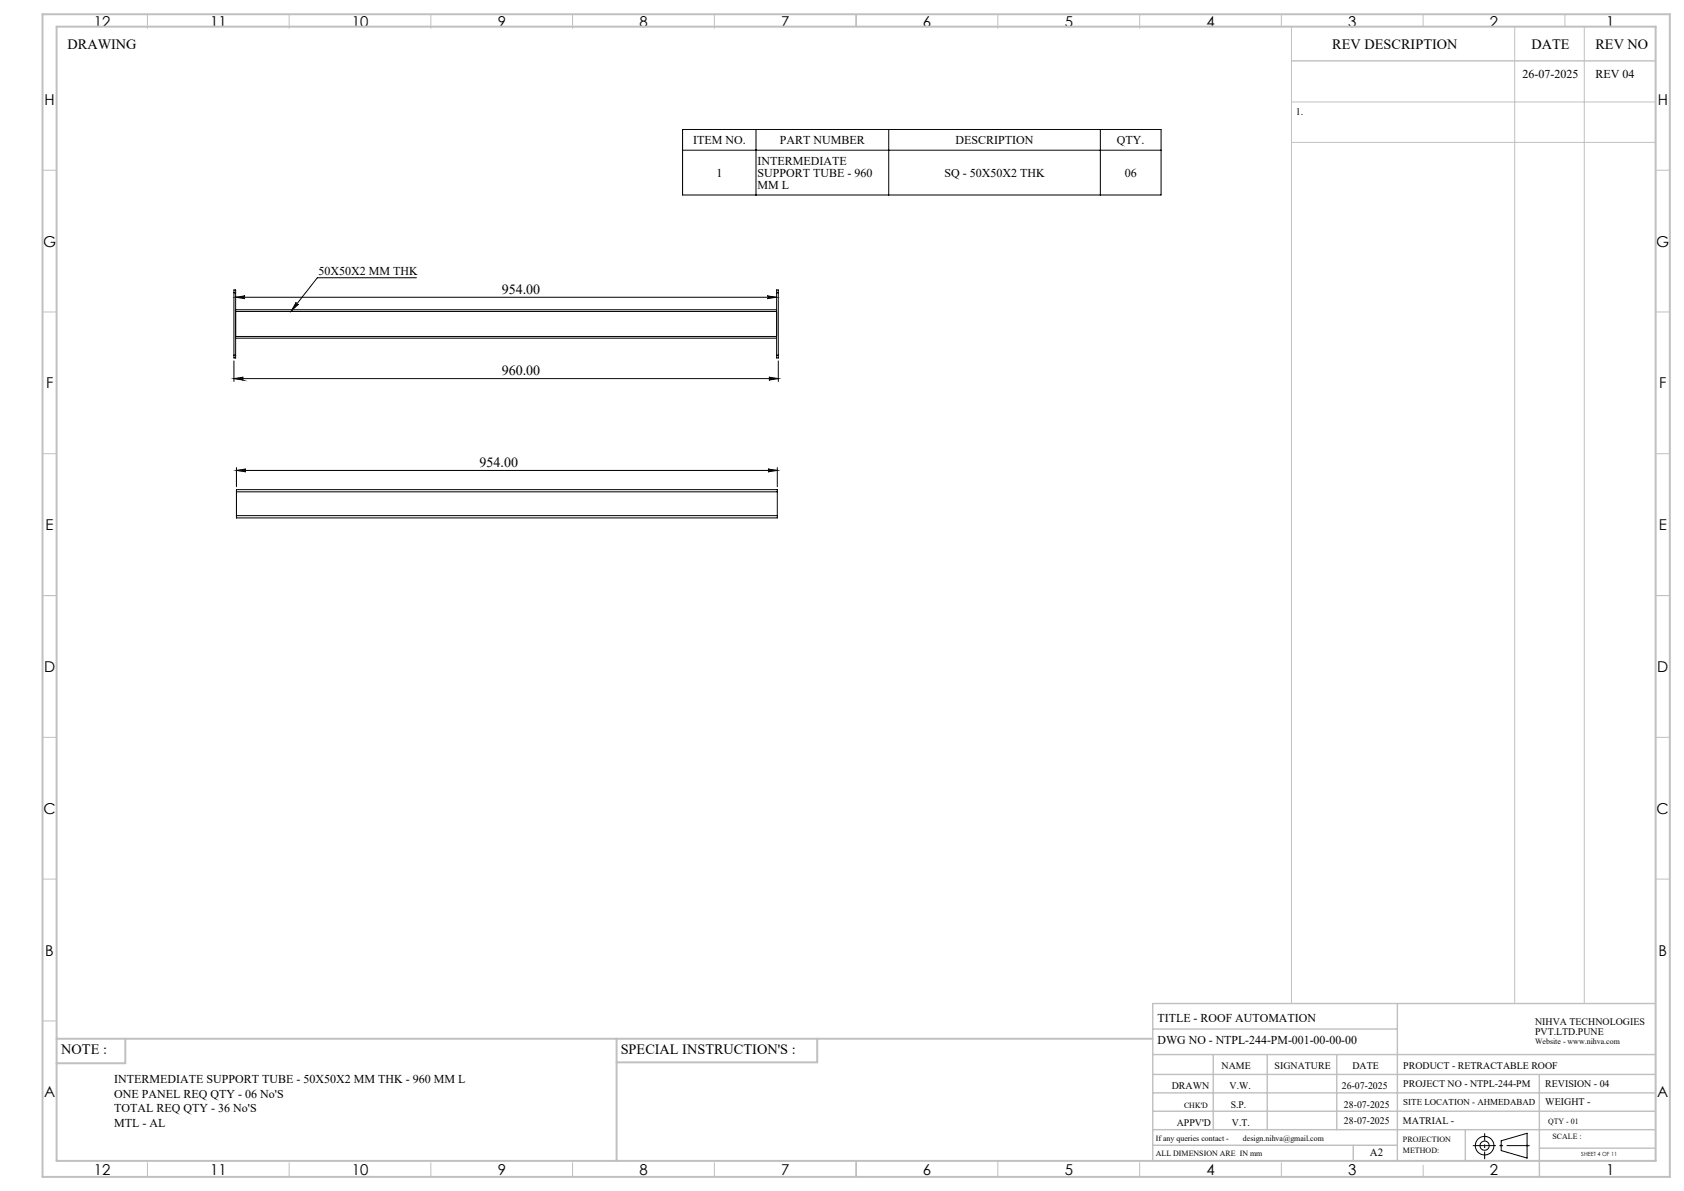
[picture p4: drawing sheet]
<svg xmlns="http://www.w3.org/2000/svg" width="594mm" height="420mm" viewBox="0 0 594 420" stroke-linecap="round" stroke-linejoin="round" font-family="sans-serif">
<g fill="none" stroke="#000" stroke-width=".35">
<path d="M240.8 45.7h168.7v23.1h-168.7zM240.8 53h168.7M266.7 45.7v23.1M313.5 45.7v23.1M388.1 45.7v23.1M146.9 97.9h-35l-9.1 11.7M82.5 103.2v-.9h.6v.9M82.5 103.2h.6M82.5 103.2v22.1M83.1 104.8h190.8M83.1 104.8l3.3-.5a.49 .49 0 0 0-.4 .5 .49 .49 0 0 0 .4 .5zM83.1 103.2v22.1"/>
<path d="M83.1 109.2h190.8M83.1 109.8h190.8M83.1 118.7h190.8M83.1 119.3h190.8M104.5 106.6a.52 .52 0 0 0 .1 .7 .52 .52 0 0 0 .7 0l-2.5 2.3zM270.6 104.3l3.3 .5-3.3 .5a.49 .49 0 0 0 .5-.5 .49 .49 0 0 0-.5-.5zM273.9 103.2v-.9h.6v.9M273.9 103.2h.6M273.9 103.2v22.1M274.5 103.2v22.1M82.5 127.3v7.2M82.5 133.5h192"/>
<path d="M82.5 133.5l3.3-.5a.51 .51 0 0 0-.4 .5 .51 .51 0 0 0 .4 .5zM82.5 125.3v.9h.6v-.9M82.5 125.3h.6M271.2 133l3.3 .5-3.3 .5a.51 .51 0 0 0 .5-.5 .51 .51 0 0 0-.5-.5zM273.9 125.3v.9h.6v-.9M273.9 125.3h.6M274.5 127.3v7.2M83.4 165.9l3.3-.5a.49 .49 0 0 0-.5 .5 .49 .49 0 0 0 .5 .5zM83.4 173.4v-.7h190.8v.7M83.4 173.4h190.8M83.4 164.9v6.7M83.4 173.4v8.4"/>
<path d="M83.4 165.9h190.8M270.9 165.4l3.3 .5-3.3 .5a.49 .49 0 0 0 .5-.5 .49 .49 0 0 0-.5-.5zM274.2 164.9v6.7M274.2 173.4v8.4M83.4 181.8v.9h190.8v-.9M83.4 181.8h190.8M529.5 402.3l9.2-2.7v8.8l-9.2-2.7z"/>
<circle cx="523.7" cy="404" r="1.62"/>
<circle cx="523.7" cy="404" r="3.3"/>
</g>
<g fill="none" stroke="#c0c0c0" stroke-width=".35">
<path d="M52 5v5M102 5v5M152 5v5M202 5v5M252 5v5M302 5v4.4M352 5v5M402 5v5M452 5v4.4M455.5 9.4v344.5M502 5v4.4M534.3 9.4v344.5"/>
<path d="M552 5v4.4M558.8 9.4v344.5M455.5 36h128.5M455.5 50.2h128.5M15 60h5M584 60h5M15 110h5M584 110h5M15 160h5M584 160h5M15 210h5M584 210h5"/>
<path d="M15 260h5M584 260h5M15 310h5M584 310h5M15 360h5M52 410v5M102 410v5M152 410v5M202 410v5M252 410v5M302 409.4v5.6M352 409.4v5.6"/>
<path d="M402 410v5M452 410v5M502 410.9v4.1M529 404h1M529.2 403.7l.7 .7M529.5 403.5v1M529.9 403.7l-.7 .7M538.1 404h1.1M538.3 403.7l.7 .7M538.7 403.5v1M539 403.7l-.7 .7"/>
</g>
<path d="M519.5 404h20.1" fill="none" stroke="#000" stroke-width=".35" stroke-dasharray="15.2 1.3 1.3 1.3" stroke-dashoffset="7.1" stroke-linecap="butt"/>
<path d="M523.7 408.8v-9.2" fill="none" stroke="#000" stroke-width=".35" stroke-dasharray="15.2 1.3 1.3 1.3" stroke-dashoffset="12.6" stroke-linecap="butt"/>
<g fill="none" stroke="#c0c0c0" stroke-width=".5">
<path d="M455.5 21.5h128.5M492.9 353.9v55.5M584 353.9h-177.4v55.5M406.6 371.9h177.4M406.6 378.9h177.4M406.6 362.9h86.3M428 371.9v26.5M447 371.9v26.5M471.5 371.9v26.5M543 378.9v36.1M406.6 391.9h177.4M406.6 385.4h177.4"/>
<path d="M406.6 398.4h177.4M516.9 398.4v11M406.6 403.9h86.3M477.3 403.9v5.5M543 404.9h41"/>
</g>
<path d="M15 5h574v410h-574zM20 9.4h564v400h-564zM20 366.3h386.6M44.2 366.3v8.6h-24.2M217.5 366.3v43.1M288.3 366.3v8.3h-70.8" fill="none" stroke="#c0c0c0" stroke-width=".7"/>
<g fill="#000">
<path d="M104.5 106.6a.52 .52 0 0 0 .1 .7 .52 .52 0 0 0 .7 0l-2.5 2.3z"/>
<path d="M82.5 133.5l3.3-.5a.51 .51 0 0 0-.4 .5 .51 .51 0 0 0 .4 .5zM271.2 133l3.3 .5-3.3 .5a.51 .51 0 0 0 .5-.5 .51 .51 0 0 0-.5-.5zM83.1 104.8l3.3-.5a.49 .49 0 0 0-.4 .5 .49 .49 0 0 0 .4 .5zM270.6 104.3l3.3 .5-3.3 .5a.49 .49 0 0 0 .5-.5 .49 .49 0 0 0-.5-.5z"/>
<path d="M270.9 165.4l3.3 .5-3.3 .5a.49 .49 0 0 0 .5-.5 .49 .49 0 0 0-.5-.5zM83.4 165.9l3.3-.5a.49 .49 0 0 0-.5 .5 .49 .49 0 0 0 .5 .5z"/>
</g>
<g font-size="5.3">
<text x="33.1" y="9.5">12</text>
<text x="74.1" y="9.5">11</text>
<text x="124.1" y="9.5">10</text>
<text x="175.6" y="9.5">9</text>
<text x="225.6" y="9.5">8</text>
<text x="275.6" y="9.5">7</text>
<text x="325.6" y="9.5">6</text>
<text x="375.6" y="9.5">5</text>
<text x="425.6" y="9.5">4</text>
<text x="475.6" y="9.5">3</text>
<text x="525.6" y="9.5">2</text>
<text x="566.6" y="9.5">1</text>
<text x="15.7" y="37">H</text>
<text x="584.7" y="37">H</text>
<text x="15.2" y="87">G</text>
<text x="584.2" y="87">G</text>
<text x="16.2" y="137">F</text>
<text x="585.2" y="137">F</text>
<text x="16.1" y="187">E</text>
<text x="585.1" y="187">E</text>
<text x="15.5" y="237">D</text>
<text x="584.5" y="237">D</text>
<text x="15.4" y="287">C</text>
<text x="584.4" y="287">C</text>
<text x="16" y="337.1">B</text>
<text x="585" y="337.1">B</text>
<text x="15.5" y="387">A</text>
<text x="584.5" y="387">A</text>
<text x="33.1" y="414.5">12</text>
<text x="74.1" y="414.5">11</text>
<text x="124.1" y="414.5">10</text>
<text x="175.6" y="414.5">9</text>
<text x="225.6" y="414.5">8</text>
<text x="275.6" y="414.5">7</text>
<text x="325.6" y="414.5">6</text>
<text x="375.6" y="414.5">5</text>
<text x="425.6" y="414.5">4</text>
<text x="475.6" y="414.5">3</text>
<text x="525.6" y="414.5">2</text>
<text x="566.6" y="414.5">1</text>
</g>
<g font-size="5">
<text x="23.8" y="17.2">DRAWING</text>
<text x="470" y="17.4">REV DESCRIPTION</text>
<text x="540.2" y="17.4">DATE</text>
<text x="562.8" y="17.4">REV NO</text>
<text x="21.6" y="371.8">NOTE :</text>
<text x="218.9" y="371.8">SPECIAL INSTRUCTION'S :</text>
</g>
<g font-size="4.9">
<text x="177" y="103.6">954.00</text>
<text x="177" y="132.3">960.00</text>
<text x="169.2" y="164.7">954.00</text>
</g>
<g font-size="4.2">
<text x="537.1" y="27.6">26-07-2025</text>
<text x="562.8" y="27.6">REV 04</text>
<text x="244.5" y="50.8">ITEM NO.</text>
<text x="275.1" y="50.8">PART NUMBER</text>
<text x="337.1" y="50.8">DESCRIPTION</text>
<text x="394" y="50.8">QTY.</text>
<text x="267.2" y="58.2">INTERMEDIATE</text>
<text x="252.7" y="62.4">1</text>
<text x="267.2" y="62.4">SUPPORT TUBE - 960</text>
<text x="333.1" y="62.4">SQ - 50X50X2 THK</text>
<text x="396.7" y="62.4">06</text>
<text x="267.2" y="66.6">MM L</text>
<text x="112.4" y="96.8">50X50X2 MM THK</text>
<text x="408.3" y="360.3">TITLE - ROOF AUTOMATION</text>
<text x="408.3" y="368.2">DWG NO - NTPL-244-PM-001-00-00-00</text>
<text x="40.3" y="381.8">INTERMEDIATE SUPPORT TUBE - 50X50X2 MM THK - 960 MM L</text>
<text x="40.3" y="387.1">ONE PANEL REQ QTY - 06 No'S</text>
<text x="40.3" y="392.3">TOTAL REQ QTY - 36 No'S</text>
<text x="40.3" y="397.5">MTL - AL</text>
</g>
<text font-size="3.9" x="483.2" y="407.7">A2</text>
<g font-size="3.5">
<text x="457" y="40.6">1.</text>
<text x="541.5" y="361.3">NIHVA TECHNOLOGIES</text>
<text x="541.5" y="364.9">PVT.LTD.PUNE</text>
<text x="430.9" y="377">NAME</text>
<text x="449.6" y="377">SIGNATURE</text>
<text x="477" y="377">DATE</text>
<text x="495" y="377">PRODUCT - RETRACTABLE ROOF</text>
<text x="495" y="383.3">PROJECT NO - NTPL-244-PM</text>
<text x="545.1" y="383.3">REVISION - 04</text>
<text x="413.3" y="384.1">DRAWN</text>
<text x="433.7" y="384.1">V.W.</text>
<text x="473.3" y="384.1">26-07-2025</text>
<text x="545.1" y="389.8">WEIGHT -</text>
<text x="434.1" y="390.6">S.P.</text>
<text x="474.1" y="390.6">28-07-2025</text>
<text x="415.1" y="396.9">APPV'D</text>
<text x="434.6" y="396.9">V.T.</text>
<text x="474.1" y="396.5">28-07-2025</text>
<text x="494.8" y="396.5">MATRIAL -</text>
</g>
<text font-size="3.2" x="495" y="389.6">SITE LOCATION - AHMEDABAD</text>
<g font-size="2.8">
<text x="541.5" y="368.3">Website - www.nihva.com</text>
<text x="417.6" y="390.6">CHK'D</text>
<text x="546.1" y="396.5">QTY - 01</text>
<text x="547.6" y="401.7">SCALE :</text>
<text x="407.7" y="402.2">If any queries contact -</text>
<text x="407.7" y="407.7">ALL DIMENSION ARE IN mm</text>
<text x="438.4" y="402.2">design.nihva@gmail.com</text>
<text x="494.8" y="402.7">PROJECTION</text>
<text x="494.8" y="406.5">METHOD:</text>
</g>
<text font-size="2" x="557.8" y="407.8">SHEET 4 OF 11</text>
</svg>
